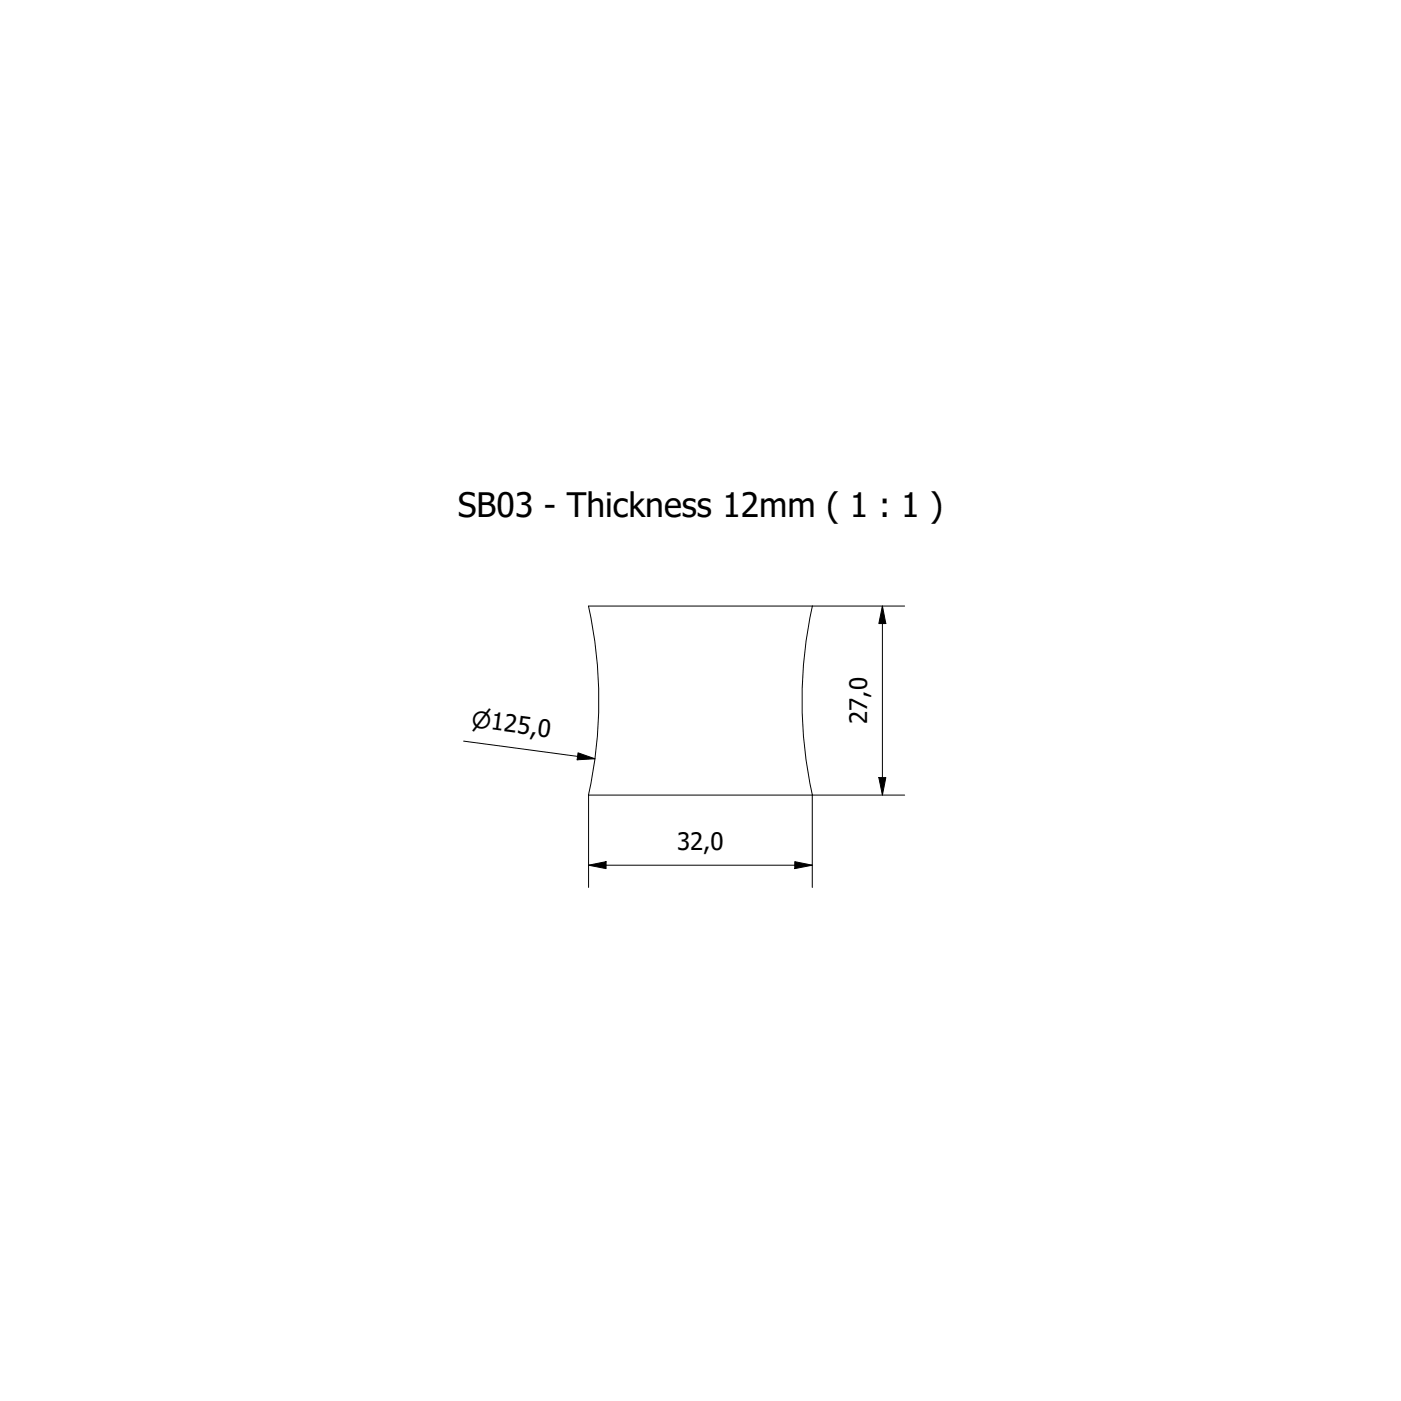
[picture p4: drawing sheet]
<svg xmlns="http://www.w3.org/2000/svg" width="200mm" height="200mm" viewBox="0 0 200 200" stroke-linecap="round" stroke-linejoin="round" font-family="sans-serif">
<!-- layer: Visible (ISO) -->
<path d="M116 86.5h-32a62.5 62.5 0 0 1 0 27M116 86.5a62.5 62.5 0 0 0 0 27M84 113.5h32" fill="none" stroke="#000" stroke-width=".14"/>
<!-- layer: Dimension (ISO) -->
<path d="M116 86.5h13.2M126 86.5l.5 2.5h-1zM126 86.5v27M66.2 105.8l18.7 2.5M82.5 107.5l2.4 .8-2.5 .2zM84 113.5v13.2M125.5 111h1l-.5 2.5zM129.2 113.5h-13.2v13.2M84 123.5l2.5-.5v1zM84 123.5h32M113.5 123l2.5 .5-2.5 .5z" fill="none" stroke="#000" stroke-width=".14"/>
<path d="M126 86.5l.5 2.5h-1zM82.5 107.5l2.4 .8-2.5 .2zM125.5 111h1l-.5 2.5zM84 123.5l2.5-.5v1zM113.5 123l2.5 .5-2.5 .5z" fill="#000"/>
<text font-size="4.8" x="65.4" y="73.7">SB03 - Thickness 12mm ( 1 : 1 )</text>
<g font-size="3.4">
<text x="123.8" y="103.4" transform="rotate(-90 123.8 103.4)">27,0</text>
<text x="96.7" y="121.4">32,0</text>
</g>
<text font-size="3.3" x="67.2" y="103.8" transform="rotate(8 67.2 103.8)">⌀125,0</text>
</svg>
